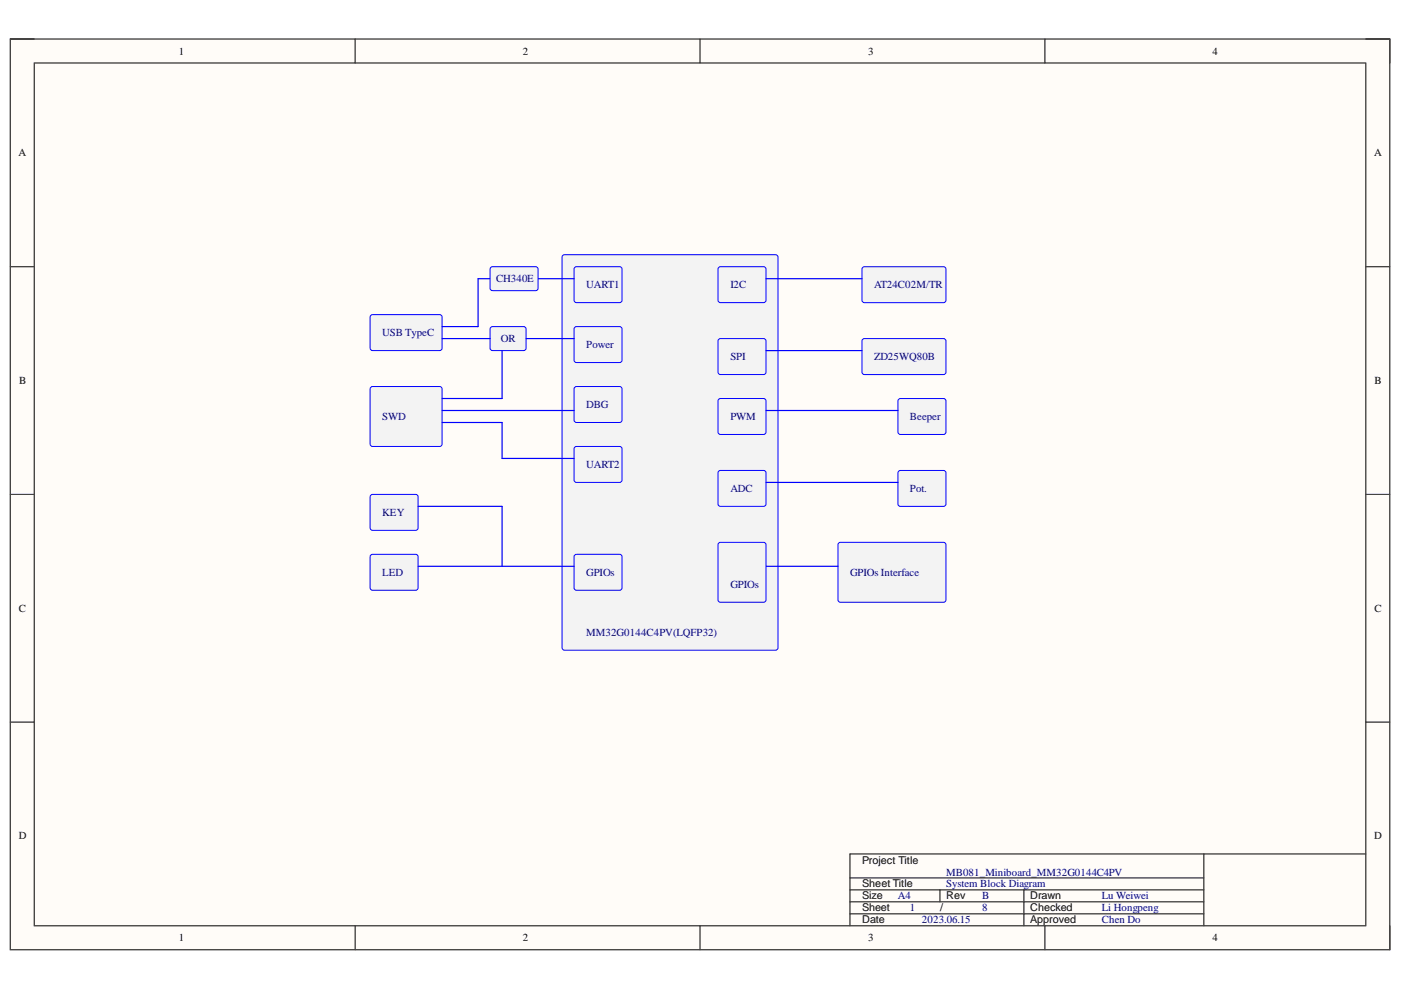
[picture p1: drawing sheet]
<svg xmlns="http://www.w3.org/2000/svg" width="297mm" height="210mm" viewBox="0 0 297 210" stroke-linecap="round" stroke-linejoin="round" font-family="sans-serif">
<path d="M2.2 8.3h292.5v193.1h-292.5z" fill-rule="evenodd" fill="#fffcf8"/>
<path d="M2.2 8.3h292.5v193.1h-292.5z" fill="none" stroke="#000" stroke-width=".21"/>
<path d="M7.3 13.4h282.3v182.9h-282.3z" fill-rule="evenodd" fill="#fffcf8"/>
<g fill="none" stroke="#000" stroke-width=".21">
<path d="M2.2 8.3h5.1M7.3 13.4h282.3v182.9h-282.3zM75.3 8.3v5.1M148.4 8.3v5.1M221.5 8.3v5.1M289.6 8.3h5.1v5.1M2.2 56.5h5.1M289.6 56.6h5.1M2.2 104.8h5.1M289.6 104.8h5.1M2.2 153.1h5.1M289.6 153.1h5.1"/>
<path d="M75.3 196.3v5.1M148.4 196.3v5.1M221.5 196.3v5.1M294.7 196.3v5.1"/>
</g>
<path d="M119.2 54.3l.5-.3h44.7l.5 .3 .1 83-.3 .5-45 .1-.5-.3z" fill="#f3f3f3"/>
<path d="M119.2 54.3l.5-.3h44.7l.5 .3 .1 83-.3 .5-45 .1-.5-.3z" fill="none" stroke="#00f" stroke-width=".21"/>
<path d="M121.8 69.5l.4-.3 9.4 .1 .3 .5-.1 6.8-.4 .3-9.4-.1-.3-.4z" fill="#f3f3f3"/>
<path d="M121.8 69.5l.4-.3 9.4 .1 .3 .5-.1 6.8-.4 .3-9.4-.1-.3-.4z" fill="none" stroke="#00f" stroke-width=".21"/>
<path d="M121.8 117.8l.4-.3 9.4 .1 .3 .4-.1 6.9-.4 .3-9.4-.1-.3-.5z" fill="#f3f3f3"/>
<path d="M121.8 117.8l.4-.3 9.4 .1 .3 .4-.1 6.9-.4 .3-9.4-.1-.3-.5z" fill="none" stroke="#00f" stroke-width=".21"/>
<path d="M78.7 104.9h9.7l.2 .4v6.9l-.5 .2h-9.4l-.2-.5v-6.6z" fill="#f3f3f3"/>
<path d="M78.7 104.9h9.7l.2 .4v6.9l-.5 .2h-9.4l-.2-.5v-6.6z" fill="none" stroke="#00f" stroke-width=".21"/>
<path d="M78.5 117.8l.5-.3 9.4 .1 .2 .4v6.9l-.5 .3-9.4-.1-.2-.5z" fill="#f3f3f3"/>
<path d="M78.5 117.8l.5-.3 9.4 .1 .2 .4v6.9l-.5 .3-9.4-.1-.2-.5z" fill="none" stroke="#00f" stroke-width=".21"/>
<path d="M190.5 100l.4-.3 9.4 .1 .3 .5-.1 6.8-.4 .3-9.5-.1-.2-.4z" fill="#f3f3f3"/>
<path d="M190.5 100l.4-.3 9.4 .1 .3 .5-.1 6.8-.4 .3-9.5-.1-.2-.4z" fill="none" stroke="#00f" stroke-width=".21"/>
<path d="M152.3 100l.4-.3 9.5 .1 .2 .5-.1 6.8-.4 .3-9.4-.1-.3-.4z" fill="#f3f3f3"/>
<path d="M152.3 100l.4-.3 9.5 .1 .2 .5-.1 6.8-.4 .3-9.4-.1-.3-.4z" fill="none" stroke="#00f" stroke-width=".21"/>
<path d="M152.3 84.7l.4-.2 9.5 .1 .2 .4-.1 6.9-.4 .2-9.4-.1-.3-.4z" fill="#f3f3f3"/>
<path d="M152.3 84.7l.4-.2 9.5 .1 .2 .4-.1 6.9-.4 .2-9.4-.1-.3-.4z" fill="none" stroke="#00f" stroke-width=".21"/>
<path d="M182.8 56.8l.5-.2h17l.3 .5-.1 6.8-.4 .3-17.1-.1-.2-.4z" fill="#f3f3f3"/>
<path d="M182.8 56.8l.5-.2h17l.3 .5-.1 6.8-.4 .3-17.1-.1-.2-.4z" fill="none" stroke="#00f" stroke-width=".21"/>
<path d="M190.5 84.7l.4-.2 9.4 .1 .3 .4-.1 6.9-.4 .2h-9.5l-.2-.5z" fill="#f3f3f3"/>
<path d="M190.5 84.7l.4-.2 9.4 .1 .3 .4-.1 6.9-.4 .2h-9.5l-.2-.5z" fill="none" stroke="#00f" stroke-width=".21"/>
<path d="M152.3 56.8l.4-.3 9.5 .1 .2 .5-.1 6.8-.4 .3-9.4-.1-.3-.4z" fill="#f3f3f3"/>
<path d="M152.3 56.8l.4-.3 9.5 .1 .2 .5-.1 6.8-.4 .3-9.4-.1-.3-.4z" fill="none" stroke="#00f" stroke-width=".21"/>
<path d="M183 71.9h17.3l.3 .4-.1 6.9-.4 .2-17.1-.1-.2-.4v-6.6z" fill="#f3f3f3"/>
<path d="M183 71.9h17.3l.3 .4-.1 6.9-.4 .2-17.1-.1-.2-.4v-6.6z" fill="none" stroke="#00f" stroke-width=".21"/>
<path d="M152.3 72l.4-.2 9.5 .1 .2 .4-.1 6.9-.4 .2-9.4-.1-.3-.4z" fill="#f3f3f3"/>
<path d="M152.3 72l.4-.2 9.5 .1 .2 .4-.1 6.9-.4 .2-9.4-.1-.3-.4z" fill="none" stroke="#00f" stroke-width=".21"/>
<path d="M121.8 56.8l.4-.3 9.4 .1 .3 .5-.1 6.8-.4 .3-9.4-.1-.3-.4z" fill="#f3f3f3"/>
<path d="M121.8 56.8l.4-.3 9.4 .1 .3 .5-.1 6.8-.4 .3-9.4-.1-.3-.4z" fill="none" stroke="#00f" stroke-width=".21"/>
<path d="M162.4 59.1h20.4M162.4 74.3h20.4M162.4 87h28M88.6 107.4h17.9v12.7M162.4 102.3h28M88.6 120.1h33.1" fill="none" stroke="#00f" stroke-width=".25"/>
<path d="M121.8 82.2l.4-.2h9.4l.3 .5-.1 6.8-.4 .3-9.4-.1-.3-.4z" fill="#f3f3f3"/>
<path d="M121.8 82.2l.4-.2h9.4l.3 .5-.1 6.8-.4 .3-9.4-.1-.3-.4z" fill="none" stroke="#00f" stroke-width=".21"/>
<path d="M78.5 82.2l.5-.2h14.5l.2 .5v11.9l-.5 .3-14.5-.1-.2-.4z" fill="#f3f3f3"/>
<path d="M78.5 82.2l.5-.2h14.5l.2 .5v11.9l-.5 .3-14.5-.1-.2-.4z" fill="none" stroke="#00f" stroke-width=".21"/>
<path d="M106.5 74.3v10.2M93.7 87h28" fill="none" stroke="#00f" stroke-width=".25"/>
<path d="M78.7 66.8h14.8l.2 .4v6.9l-.5 .2h-14.5l-.2-.5v-6.6z" fill="#f3f3f3"/>
<path d="M78.7 66.8h14.8l.2 .4v6.9l-.5 .2h-14.5l-.2-.5v-6.6z" fill="none" stroke="#00f" stroke-width=".21"/>
<path d="M104 69.5l.4-.3 6.9 .1 .2 .5v4.3l-.5 .2h-6.8l-.3-.5z" fill="#f3f3f3"/>
<path d="M104 69.5l.4-.3 6.9 .1 .2 .5v4.3l-.5 .2h-6.8l-.3-.5z" fill="none" stroke="#00f" stroke-width=".21"/>
<path d="M93.7 71.8h10.2M111.5 71.8h10.2" fill="none" stroke="#00f" stroke-width=".25"/>
<path d="M177.9 115.1h22.4l.3 .4-.1 11.9-.4 .3-22.2-.1-.2-.4v-11.7z" fill="#f3f3f3"/>
<path d="M177.9 115.1h22.4l.3 .4-.1 11.9-.4 .3-22.2-.1-.2-.4v-11.7z" fill="none" stroke="#00f" stroke-width=".21"/>
<path d="M121.7 59.1h-20.3v10.1h-7.7M93.7 84.5h12.8M162.4 120.1h15.3" fill="none" stroke="#00f" stroke-width=".25"/>
<path d="M180.2 193.8h75M180.2 188.7h75M180.2 191.2h75M180.2 186.1h75M199.3 188.7v2.5M217.1 188.7v7.6M255.2 181.1v15.2M289.6 181.1h-109.4v15.2" fill="none" stroke="#000" stroke-width=".21"/>
<path d="M152.3 115.2l.4-.2h9.2l.4 .2 .1 12-.2 .4-9.5 .1-.4-.3z" fill="#f3f3f3"/>
<path d="M152.3 115.2l.4-.2h9.2l.4 .2 .1 12-.2 .4-9.5 .1-.4-.3z" fill="none" stroke="#00f" stroke-width=".21"/>
<path d="M121.8 94.9l.4-.2h9.4l.3 .5-.1 6.8-.4 .3-9.4-.1-.3-.4z" fill="#f3f3f3"/>
<path d="M121.8 94.9l.4-.2h9.4l.3 .5-.1 6.8-.4 .3-9.4-.1-.3-.4z" fill="none" stroke="#00f" stroke-width=".21"/>
<path d="M93.7 89.6h12.8v7.6h15.2" fill="none" stroke="#00f" stroke-width=".25"/>
<path d="M104 56.8l.4-.3 9.4 .1 .3 .5-.1 4.3-.4 .2h-9.4l-.3-.5z" fill="#f3f3f3"/>
<path d="M104 56.8l.4-.3 9.4 .1 .3 .5-.1 4.3-.4 .2h-9.4l-.3-.5z" fill="none" stroke="#00f" stroke-width=".21"/>
<g font-size="2.3">
<text x="37.9" y="11.6">1</text>
<text x="110.8" y="11.6">2</text>
<text x="184" y="11.6">3</text>
<text x="257.1" y="11.6">4</text>
<text x="3.9" y="33.1">A</text>
<text x="291.3" y="33.1">A</text>
<text x="4.1" y="81.4">B</text>
<text x="291.4" y="81.4">B</text>
<text x="4" y="129.7">C</text>
<text x="291.4" y="129.7">C</text>
<text x="4" y="177.9">D</text>
<text x="291.3" y="177.9">D</text>
<text x="182.8" y="183.1">Project Title</text>
<text x="182.8" y="188.2">Sheet Title</text>
<text x="182.8" y="190.7">Size</text>
<text x="200.6" y="190.7">Rev</text>
<text x="218.4" y="190.7">Drawn</text>
<text x="182.8" y="193.2">Sheet</text>
<text x="182.8" y="195.8">Date</text>
<text x="199.4" y="193.2">/</text>
<text x="218.4" y="195.8">Approved</text>
<text x="218.4" y="193.2">Checked</text>
<text x="37.9" y="199.6">1</text>
<text x="110.8" y="199.6">2</text>
<text x="184" y="199.6">3</text>
<text x="257.1" y="199.6">4</text>
</g>
<g font-size="2.3" fill="#000080">
<text x="105.2" y="59.8">CH340E</text>
<text x="124.3" y="61.1">UART1</text>
<text x="154.8" y="61.1">I2C</text>
<text x="185.3" y="61.1">AT24C02M/TR</text>
<text x="81.1" y="71.3">USB TypeC</text>
<text x="106.2" y="72.5">OR</text>
<text x="124.3" y="73.8">Power</text>
<text x="154.8" y="76.3">SPI</text>
<text x="185.3" y="76.3">ZD25WQ80B</text>
<text x="81.1" y="89">SWD</text>
<text x="124.3" y="86.5">DBG</text>
<text x="154.8" y="89">PWM</text>
<text x="192.9" y="89">Beeper</text>
<text x="124.3" y="99.2">UART2</text>
<text x="154.8" y="104.3">ADC</text>
<text x="192.9" y="104.3">Pot.</text>
<text x="81.1" y="109.4">KEY</text>
<text x="81.1" y="122.1">LED</text>
<text x="124.3" y="122.1">GPIOs</text>
<text x="154.8" y="124.6">GPIOs</text>
<text x="180.2" y="122.1">GPIOs Interface</text>
<text x="124.3" y="134.7">MM32G0144C4PV(LQFP32)</text>
<text x="200.6" y="185.6">MB081_Miniboard_MM32G0144C4PV</text>
<text x="190.4" y="190.7">A4</text>
<text x="200.6" y="188.2">System Block Diagram</text>
<text x="208.2" y="190.7">B</text>
<text x="233.6" y="190.7">Lu Weiwei</text>
<text x="192.9" y="193.2">1</text>
<text x="195.5" y="195.8">2023.06.15</text>
<text x="208.2" y="193.2">8</text>
<text x="233.6" y="193.2">Li Hongpeng</text>
<text x="233.6" y="195.8">Chen Do</text>
</g>
</svg>
